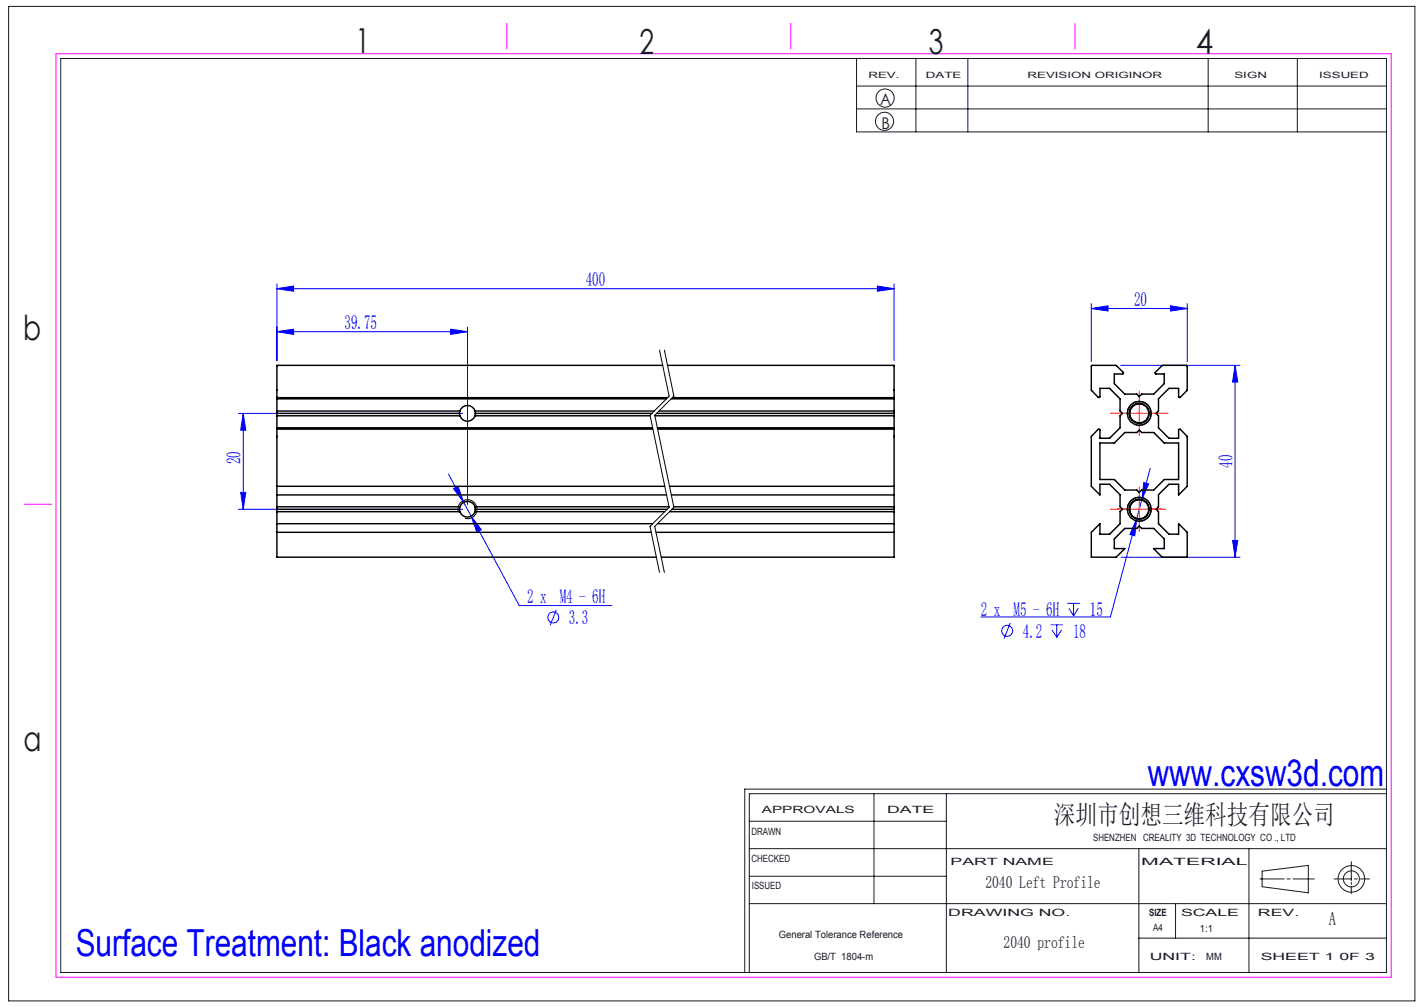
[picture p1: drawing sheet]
<svg xmlns="http://www.w3.org/2000/svg" width="297mm" height="210mm" viewBox="0 0 297 210" stroke-linecap="round" stroke-linejoin="round" font-family="sans-serif">
<g fill="none" stroke="#191924" stroke-width=".21">
<path d="M1.8 1.3h293.3v207.4h-293.3zM12.7 12.2h276.5v190.6h-276.5zM178.6 12.2v15.3h110.6M178.6 17.9h110.6M191 12.2v15.3M201.9 12.2v15.3M252 12.2v15.3M270.6 12.2v15.3M178.6 22.7h110.6M156.3 177h132.9M156.3 171.3h41.1M182.3 165.5v22.9"/>
<path d="M197.4 165.5v37.3M237.5 177v25.8M260.5 177v25.8M281.8 179.7v4M289.2 165.5h-132.9v37.3M289.2 164.6h-133.9v38.2M156.3 188.4h132.9M156.3 182.7h41.1M237.5 195.6h51.7M245.2 188.4v7.2M262.8 183.3h5M263.2 181.7l9.7-1.2v5.7l-9.7-1.3z"/>
<path d="M268.4 183.3h.7M269.7 183.3h4.4M278.2 183.3h3.6M281.8 184v.4M281.8 184.8v1.6M282.5 183.3h.6M283.7 183.3h1.9"/>
<circle cx="184.5" cy="25.3" r="1.9"/>
<circle cx="184.6" cy="20.4" r="1.89"/>
<circle cx="281.9" cy="183.3" r="1.68"/>
<circle cx="281.9" cy="183.3" r="2.77"/>
</g>
<path d="M11.7 11.2h278.5v192.6h-278.5zM105.7 4.9v5.3M164.9 4.9v5.3M224.2 4.9v5.3M5 105.2h5.8" fill="none" stroke="#f0f" stroke-width=".21"/>
<g fill="none" stroke="#00f" stroke-width=".21">
<path d="M57.7 59.2v16M183 59.6l3.5 .6-3.5 .5zM186.5 59.2v16M57.7 60.2l3.5-.6v1.1zM57.7 69.2l3.5-.6v1.1zM57.7 60.2h128.8M57.7 69.2h39.8M94 68.6l3.5 .6-3.5 .5zM97.5 68.2v37M227.6 64.3l3.5-.5v1.1zM227.6 63.3v12.1M227.6 64.3h20"/>
<path d="M233.7 76.2h24.9M244.1 63.8l3.5 .5-3.5 .6zM247.6 63.3v12.1M257.6 76.2v40M257.6 76.2l.6 3.5h-1.1zM49.7 86.2h46.8M50.7 86.2l.6 3.5h-1.1zM50.7 86.2v20M93.5 98.8l3.2 5.9M239.9 97.7l-1.7 6.5M49.7 106.2h46.8M50.2 102.7h1.1l-.6 3.5z"/>
<path d="M94.6 101.9l.9-.5 1.2 3.3zM96.7 104.7l1.6 3M97.6 104.6a1.66 1.66 0 0 0-1.7 1.2M98.3 107.7l2.1 2.8-1 .5zM98.3 107.7l10 18.6h19.3M233.8 116.2h24.8M237.1 108.2l-.4 3.6-1-.3zM237.1 108.2l-5.5 20.4h-27M238.2 104.2l-1.1 4M238.5 100.6l1.1 .3-1.4 3.3zM257.1 112.7h1.1l-.6 3.5zM116.1 127.1l-1.3 3.3"/>
<path d="M210.7 129.9l-1.3 3.3M219.1 130.3h2.6M219.4 131.4l1 1.5M220.4 130.3v2.6M221.4 131.4l-1 1.5M222.6 125.8h2.6M223 126.9l.9 1.5M223.9 125.8v2.6M224.9 126.9l-1 1.5"/>
<circle cx="115.4" cy="128.8" r="1.14"/>
<circle cx="210.1" cy="131.5" r="1.14"/>
</g>
<path d="M137.5 73l2.1 9.6-4 4 4 19.2-4 4 1.9 9.6M138.6 73l1.9 9.6-3.9 4 3.9 19.2-3.9 4 2 9.6M235.2 86.8a2.5 2.5 0 0 1 2.2-3.1 2.5 2.5 0 0 1 2.7 2.7 2.5 2.5 0 0 1-3.1 2.2M95.6 106.7a1.99 1.99 0 0 1 1.7-2.5 1.99 1.99 0 0 1 2.2 2.2 1.99 1.99 0 0 1-2.5 1.7M235.2 106.8a2.5 2.5 0 0 1 2.2-3.1 2.5 2.5 0 0 1 2.7 2.7 2.5 2.5 0 0 1-3.1 2.2" fill="none" stroke="#000" stroke-width=".21"/>
<path d="M243.1 106.2h-11.5" fill="none" stroke="#f00" stroke-width=".21" stroke-dasharray="30.5 1.3 1.3 1.3" stroke-dashoffset="26.6"/>
<path d="M243.6 86.2h-12" fill="none" stroke="#f00" stroke-width=".21" stroke-dasharray="30.5 1.3 1.3 1.3" stroke-dashoffset="26.4"/>
<path d="M235.1 86.2h-2.1M237.6 83.7v-2.1M237.6 88.7v2.1M240.1 86.2h2.1M235.1 106.2h-2.1M237.6 103.7v-2.1M237.6 108.7v2.1M240.1 106.2h2.1" fill="none" stroke="#f00" stroke-width=".21" stroke-dasharray="30.5 1.3 1.3 1.3"/>
<path d="M235.1 86.2h5M237.6 83.7v5M235.1 106.2h5M237.6 103.7v5" fill="none" stroke="#f00" stroke-width=".21"/>
<g fill="#00f">
<path d="M57.7 60.2l3.5-.6v1.1zM183 59.6l3.5 .6-3.5 .5zM57.7 69.2l3.5-.6v1.1zM94 68.6l3.5 .6-3.5 .5zM94.6 101.9l2.1 2.8-1.2-3.3zM98.3 107.7l1.1 3.3 1-.5zM227.6 64.3l3.5-.5v1.1zM244.1 63.8l3.5 .5-3.5 .6zM238.5 100.6l-.3 3.6 1.4-3.3zM237.1 108.2l-1.4 3.3 1 .3z"/>
<path d="M50.7 86.2l.6 3.5h-1.1zM50.2 102.7h1.1l-.6 3.5zM257.6 76.2l.6 3.5h-1.1zM257.1 112.7h1.1l-.6 3.5z"/>
</g>
<g fill="none" stroke="#000" stroke-width=".3">
<path d="M138.2 76.2h-80.5v6.7M139.2 76.2h47.3v6.7M227.7 76.2h5.1l1.5 1.5v.2l-1.9 .1v2l2.2 2.2h2.5l.5 .5 .5-.5h2.5l2.2-2.2v-2l-1.9-.1v-.2l1.5-1.5h5l.2 .2v5l-1.6 1.5-.2-.1v-1.8h-2l-2.2 2.2v2.5l-.5 .5 .5 .5v2.5l2.2 2.2h2l.1-1.9h.3l1.4 1.5v10.4l-1.8 1.8v-2.2h-2l-2.2 2.2v2.5l-.5 .5 .5 .5v2.5l2.2 2.2h2v-2.2l1.8 1.8v5.2h-5.2l-1.8-1.8h2.2v-2l-2.2-2.2h-2.5l-.5-.5-.5 .5h-2.5l-2.2 2.2v2h2.2l-1.8 1.8h-5.2v-5.2l1.8-1.8v2.2h2l2.2-2.2v-2.5l.5-.5-.5-.5v-2.5l-2.2-2.2h-2v2.2l-1.8-1.8v-10.4l1.5-1.5h.2l.1 .1v1.8h2l2.2-2.2v-2.5l.5-.5-.5-.5v-2.5l-2.2-2.2h-2v1.8l-.2 .1-1.6-1.5zM57.7 82.9v33.3h79.2M57.7 89.5h78.4M57.7 82.9h81.5M57.7 83.2h81.3M57.7 89.2h78.4M57.7 86.7h38.2M57.7 86.2h38.1M57.7 85.7h38.2M95.8 86.2l.1 .5"/>
<path d="M95.9 85.7l-.1 .5M95.9 86.7a1.64 1.64 0 0 0 1.6 1.2 1.64 1.64 0 0 0 1.6-1.2M95.9 85.7a1.64 1.64 0 0 1 1.6-1.1 1.64 1.64 0 0 1 1.6 1.1M99.1 85.7v.5M99.1 86.7h36.5M99.1 85.7h37.4M99.1 86.2v.5M99.1 86.2h36.9M136.6 86.7h49.9M137 86.2h49.5M137.1 89.2h49.4M137.2 89.5h49.3"/>
<path d="M137.5 85.7h49M140 83.2h46.5M140.3 82.9h46.2M186.5 82.9v33.3h-48.6M229.4 92.4h3l2.2-2.2h2.5l.5-.5 .5 .5h2.5l2.2 2.2h3v7.6h-3l-2.2 2.2h-2.5l-.5 .5-.5-.5h-2.5l-2.2-2.2h-3zM57.7 101.4h80.9M57.7 111h78.1M57.7 109.2h78.4M57.7 103.2h81.3M57.7 106.2h38.1M57.7 106.7h38.2M57.7 105.7h38.2"/>
<path d="M95.8 106.2l.1 .5M95.9 105.7a1.66 1.66 0 0 1 1.6-1.1 1.66 1.66 0 0 1 1.6 1.1M95.9 105.7l-.1 .5M95.9 106.7a1.66 1.66 0 0 0 1.6 1.1 1.66 1.66 0 0 0 1.6-1.1M99.1 105.7v.5M99.1 106.7h39.5M99.1 105.7h40.4M99.1 106.2v.5M99.1 106.2h40M136.8 111h49.7M137.2 109.2h49.3M139.6 101.4h46.9"/>
<path d="M139.6 106.7h46.9M140 103.2h46.5M140.2 106.2h46.3M140.5 105.7h46"/>
<circle cx="237.6" cy="86.2" r="2.09"/>
<circle cx="237.6" cy="86.2" r="2.5"/>
<circle cx="237.6" cy="86.2" r="2"/>
<circle cx="237.6" cy="106.2" r="2.09"/>
<circle cx="237.6" cy="106.2" r="2.5"/>
<circle cx="237.6" cy="106.2" r="2"/>
</g>
<g font-size="7.8" fill="#00f">
<text x="239.4" y="163.9">www.cxsw3d.com</text>
<text x="15.8" y="199.3">Surface Treatment: Black anodized</text>
</g>
<g font-size="7.2" fill="#191924">
<text x="74.1" y="11">1</text>
<text x="133.4" y="11.2">2</text>
<text x="193.7" y="11.3">3</text>
<text x="249.4" y="11.3">4</text>
<text x="4.8" y="70.9">b</text>
<text x="4.9" y="156.5">a</text>
</g>
<text font-size="5.6" fill="#191924" x="219.8" y="171.8">深圳市创想三维科技有限公司</text>
<g font-size="4.1" fill="#00f">
<text x="122.2" y="59.6">400</text>
<text x="236.5" y="63.7">20</text>
<text x="71.9" y="68.6">39.75</text>
<text x="50.2" y="96.8" transform="rotate(-90 50.2 96.8)">20</text>
<text x="257.1" y="97.6" transform="rotate(-90 257.1 97.6)">40</text>
<text x="109.9" y="125.7">2 x M4 - 6H</text>
<text x="118.7" y="130.2">3.3</text>
<text x="204.6" y="128.5">2 x M5 - 6H</text>
<text x="227.3" y="128.5">15</text>
<text x="213.3" y="133">4.2</text>
<text x="223.8" y="133">18</text>
</g>
<text font-size="3.9" fill="#191924" x="277.2" y="193">A</text>
<g font-size="3.5" fill="#191924">
<text x="205.5" y="185.2">2040 Left Profile</text>
<text x="209.3" y="197.7">2040 profile</text>
</g>
<g font-size="3.4" fill="#191924">
<text x="183.6" y="22">A</text>
<text x="183.8" y="27">B</text>
</g>
<g font-size="2.1" fill="#191924">
<text x="158.9" y="169.5">APPROVALS</text>
<text x="185" y="169.5">DATE</text>
<text x="156.7" y="174.2">DRAWN</text>
<text x="156.7" y="179.7">CHECKED</text>
<text x="228" y="175.4">SHENZHEN CREALITY 3D TECHNOLOGY CO ., LTD</text>
<text x="156.8" y="185.4">ISSUED</text>
<text x="198.2" y="180.4">PART NAME</text>
<text x="238" y="180.4">MATERIAL</text>
<text x="197.8" y="191">DRAWING NO.</text>
<text x="239.7" y="191">SIZE</text>
<text x="246.3" y="191">SCALE</text>
<text x="262.4" y="191">REV.</text>
<text x="162.4" y="195.6">General Tolerance Reference</text>
<text x="240.5" y="194.1">A4</text>
<text x="250.3" y="194.3">1:1</text>
<text x="169.8" y="200.2">GB/T 1804-m</text>
<text x="239.8" y="200.2">UNIT:</text>
<text x="251.6" y="200.2">MM</text>
<text x="262.9" y="200.2">SHEET 1 0F 3</text>
</g>
<g font-size="1.8" fill="#191924">
<text x="181.1" y="16.3">REV.</text>
<text x="193.1" y="16.3">DATE</text>
<text x="214.3" y="16.3">REVISION ORIGINOR</text>
<text x="257.5" y="16.3">SIGN</text>
<text x="275.1" y="16.3">ISSUED</text>
</g>
</svg>
